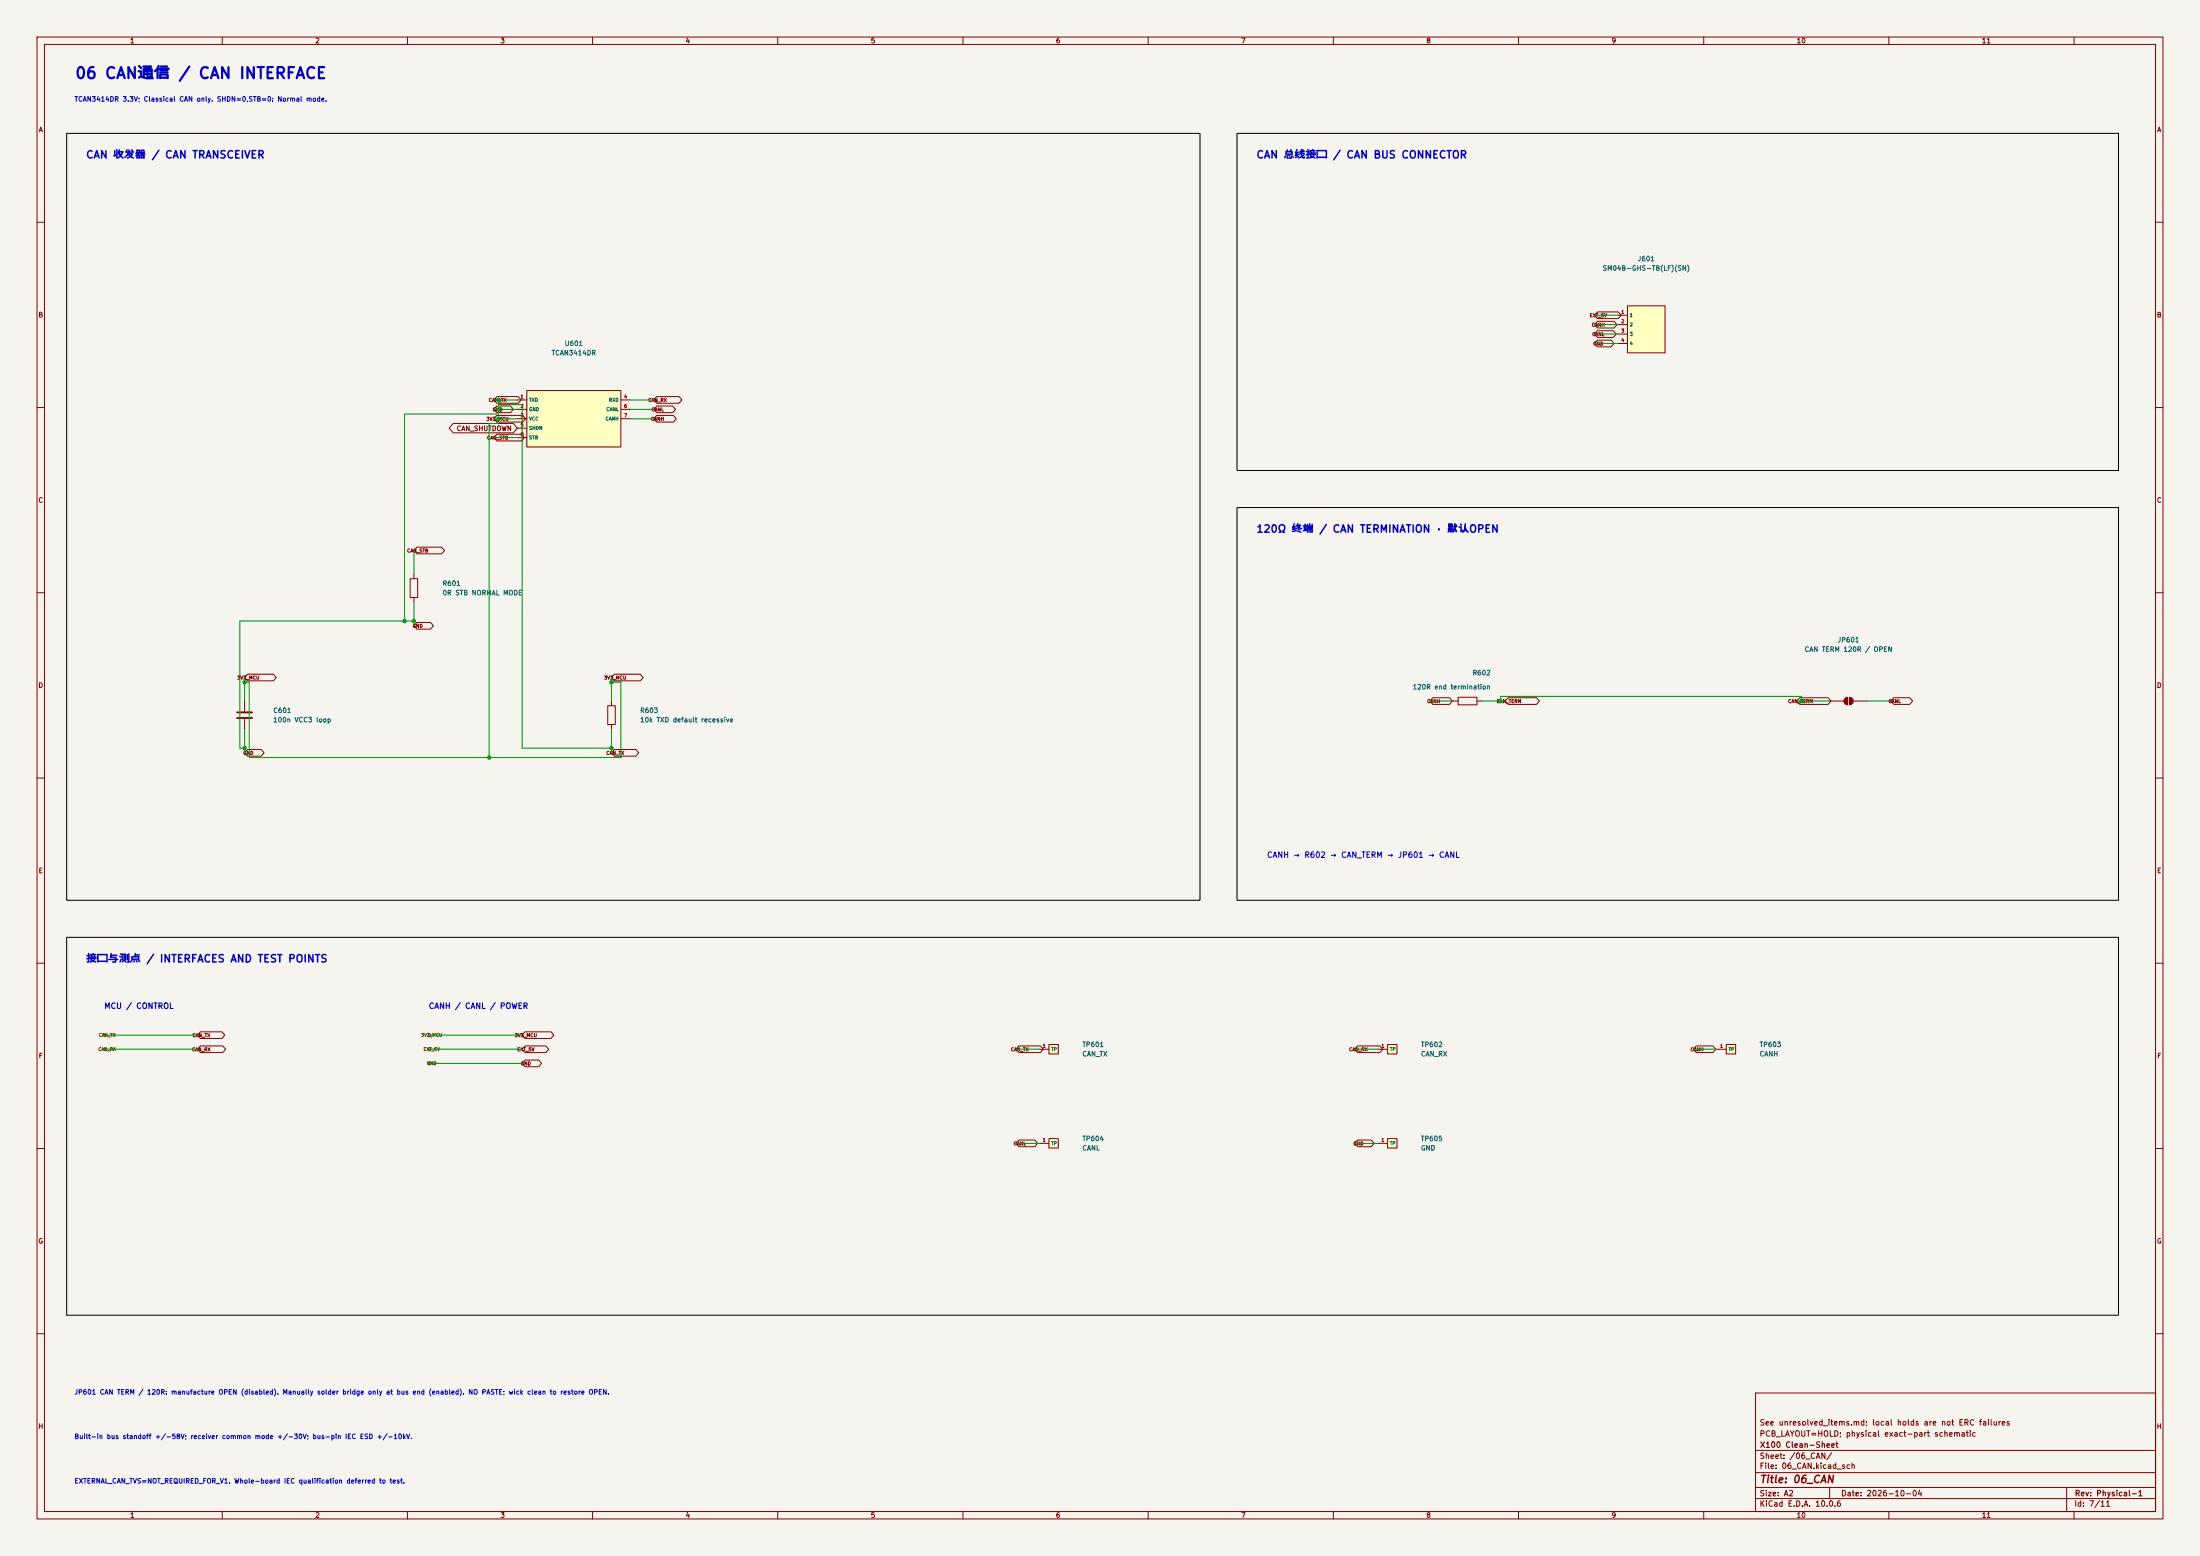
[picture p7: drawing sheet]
(kicad_sch
 (version 20260101)
 (generator eeschema)
 (generator_version "10.0")
 (paper "A2")
 (title_block
  (title "06_CAN")
  (date "2026-10-04")
  (rev "Physical-1")
  (company "X100 Clean-Sheet")
  (comment 1 "PCB_LAYOUT=HOLD; physical exact-part schematic")
  (comment 2 "See unresolved_items.md; local holds are not ERC failures"))
 (lib_symbols
  (symbol "X100_Physical:TCAN3414DR"
   (pin_names
    (offset 0.5)) (exclude_from_sim no) (in_bom yes) (on_board yes)
   (property "Reference" "U" (at 0 9.620000000000001 0) (effects (font (size 0.9 0.9))))
   (property "Value" "TCAN3414DR" (at 0 -9.620000000000001 0) (effects (font (size 0.9 0.9))))
   (property "Footprint" "X100_Physical:TCAN3414_D0008A_SOIC8" (at 0 0 0) (effects (font (size 0.9 0.9)) (hide yes)))
   (property "Datasheet" "https://www.ti.com/lit/ds/symlink/tcan3414.pdf" (at 0 0 0) (effects (font (size 0.9 0.9)) (hide yes)))
   (symbol "TCAN3414DR_0_1"
    (rectangle (start -12.7 7.62) (end 12.7 -7.62) (stroke (width 0.254) (type default)) (fill (type background))))
   (symbol "TCAN3414DR_1_1"
    (pin input line (at -15.239999999999998 5.08 0) (length 2.54) (name "TXD" (effects (font (size 0.9 0.9)))) (number "1" (effects (font (size 0.9 0.9)))))
    (pin power_in line (at -15.239999999999998 2.54 0) (length 2.54) (name "GND" (effects (font (size 0.9 0.9)))) (number "2" (effects (font (size 0.9 0.9)))))
    (pin power_in line (at -15.239999999999998 0.0 0) (length 2.54) (name "VCC" (effects (font (size 0.9 0.9)))) (number "3" (effects (font (size 0.9 0.9)))))
    (pin input line (at -15.239999999999998 -2.54 0) (length 2.54) (name "SHDN" (effects (font (size 0.9 0.9)))) (number "5" (effects (font (size 0.9 0.9)))))
    (pin input line (at -15.239999999999998 -5.079999999999999 0) (length 2.54) (name "STB" (effects (font (size 0.9 0.9)))) (number "8" (effects (font (size 0.9 0.9)))))
    (pin output line (at 15.239999999999998 5.08 180) (length 2.54) (name "RXD" (effects (font (size 0.9 0.9)))) (number "4" (effects (font (size 0.9 0.9)))))
    (pin bidirectional line (at 15.239999999999998 2.54 180) (length 2.54) (name "CANL" (effects (font (size 0.9 0.9)))) (number "6" (effects (font (size 0.9 0.9)))))
    (pin bidirectional line (at 15.239999999999998 0.0 180) (length 2.54) (name "CANH" (effects (font (size 0.9 0.9)))) (number "7" (effects (font (size 0.9 0.9))))))
   (embedded_fonts no))
  (symbol "X100_Physical:R_0"
   (pin_numbers (hide yes))
   (pin_names
    (offset 0))
   (duplicate_pin_numbers_are_jumpers no)
   (property "Reference" "R" (at 2.032 0 90) (show_name no) (do_not_autoplace no) (effects (font (size 1.27 1.27))))
   (property "Value" "RC0805JR-070RL" (at 0 0 90) (show_name no) (do_not_autoplace no) (effects (font (size 1.27 1.27))))
   (property "Footprint" "X100_Physical:Official_Resistor_SMD_R_0805_2012Metric" (at -1.778 0 90) (show_name no) (do_not_autoplace no) (hide yes) (effects (font (size 1.27 1.27))))
   (property "Datasheet" "https://www.yageogroup.com/component-documentation/download/specsheet/RC0805JR-070RL" (at 0 0 0) (show_name no) (do_not_autoplace no) (hide yes) (effects (font (size 1.27 1.27))))
   (property "Description" "YAGEO RC0805JR-070RL; exact 0805" (at 0 0 0) (show_name no) (do_not_autoplace no) (hide yes) (effects (font (size 1.27 1.27))))
   (symbol "R_0_0_1"
    (rectangle (start -1.016 -2.54) (end 1.016 2.54) (stroke (width 0.254) (type default)) (fill (type none))))
   (symbol "R_0_1_1"
    (pin passive line (at 0 3.81 270) (length 1.27) (name "" (effects (font (size 1.27 1.27)))) (number "1" (effects (font (size 1.27 1.27)))))
    (pin passive line (at 0 -3.81 90) (length 1.27) (name "" (effects (font (size 1.27 1.27)))) (number "2" (effects (font (size 1.27 1.27))))))
   (embedded_fonts no) (exclude_from_sim no) (in_bom yes) (on_board yes))
  (symbol "X100_Physical:R_10k"
   (pin_numbers (hide yes))
   (pin_names
    (offset 0))
   (duplicate_pin_numbers_are_jumpers no)
   (property "Reference" "R" (at 2.032 0 90) (show_name no) (do_not_autoplace no) (effects (font (size 1.27 1.27))))
   (property "Value" "RC0805FR-0710KL" (at 0 0 90) (show_name no) (do_not_autoplace no) (effects (font (size 1.27 1.27))))
   (property "Footprint" "X100_Physical:Official_Resistor_SMD_R_0805_2012Metric" (at -1.778 0 90) (show_name no) (do_not_autoplace no) (hide yes) (effects (font (size 1.27 1.27))))
   (property "Datasheet" "https://www.yageogroup.com/component-documentation/download/specsheet/RC0805FR-0710KL" (at 0 0 0) (show_name no) (do_not_autoplace no) (hide yes) (effects (font (size 1.27 1.27))))
   (property "Description" "YAGEO RC0805FR-0710KL; exact 0805" (at 0 0 0) (show_name no) (do_not_autoplace no) (hide yes) (effects (font (size 1.27 1.27))))
   (symbol "R_10k_0_1"
    (rectangle (start -1.016 -2.54) (end 1.016 2.54) (stroke (width 0.254) (type default)) (fill (type none))))
   (symbol "R_10k_1_1"
    (pin passive line (at 0 3.81 270) (length 1.27) (name "" (effects (font (size 1.27 1.27)))) (number "1" (effects (font (size 1.27 1.27)))))
    (pin passive line (at 0 -3.81 90) (length 1.27) (name "" (effects (font (size 1.27 1.27)))) (number "2" (effects (font (size 1.27 1.27))))))
   (embedded_fonts no) (exclude_from_sim no) (in_bom yes) (on_board yes))
  (symbol "X100_Physical:C_100n6"
   (pin_numbers (hide yes))
   (pin_names
    (offset 0.254))
   (duplicate_pin_numbers_are_jumpers no)
   (property "Reference" "C" (at 0.635 2.54 0) (show_name no) (do_not_autoplace no) (effects (font (size 1.27 1.27)) (justify left)))
   (property "Value" "C0603C104K5RACTU" (at 0.635 -2.54 0) (show_name no) (do_not_autoplace no) (effects (font (size 1.27 1.27)) (justify left)))
   (property "Footprint" "X100_Physical:Official_Capacitor_SMD_C_0603_1608Metric" (at 0.9652 -3.81 0) (show_name no) (do_not_autoplace no) (hide yes) (effects (font (size 1.27 1.27))))
   (property "Datasheet" "https://www.yageogroup.com/component-documentation/download/specsheet/C0603C104K5RACTU" (at 0 0 0) (show_name no) (do_not_autoplace no) (hide yes) (effects (font (size 1.27 1.27))))
   (property "Description" "KEMET C0603C104K5RACTU; exact 0603" (at 0 0 0) (show_name no) (do_not_autoplace no) (hide yes) (effects (font (size 1.27 1.27))))
   (symbol "C_100n6_0_1"
    (polyline (pts (xy -2.032 0.762) (xy 2.032 0.762)) (stroke (width 0.508) (type default)) (fill (type none)))
    (polyline (pts (xy -2.032 -0.762) (xy 2.032 -0.762)) (stroke (width 0.508) (type default)) (fill (type none))))
   (symbol "C_100n6_1_1"
    (pin passive line (at 0 3.81 270) (length 2.794) (name "" (effects (font (size 1.27 1.27)))) (number "1" (effects (font (size 1.27 1.27)))))
    (pin passive line (at 0 -3.81 90) (length 2.794) (name "" (effects (font (size 1.27 1.27)))) (number "2" (effects (font (size 1.27 1.27))))))
   (embedded_fonts no) (exclude_from_sim no) (in_bom yes) (on_board yes))
  (symbol "X100_Physical:JST_GH4"
   (pin_names
    (offset 0.5)) (exclude_from_sim no) (in_bom yes) (on_board yes)
   (property "Reference" "J" (at 0 8.35 0) (effects (font (size 0.9 0.9))))
   (property "Value" "SM04B-GHS-TB(LF)(SN)" (at 0 -8.35 0) (effects (font (size 0.9 0.9))))
   (property "Footprint" "X100_Physical:Official_Connector_JST_JST_GH_SM04B-GHS-TB_1x04-1MP_P1.25mm_Horizontal" (at 0 0 0) (effects (font (size 0.9 0.9)) (hide yes)))
   (property "Datasheet" "https://www.jst-mfg.com/product/pdf/eng/eGH.pdf" (at 0 0 0) (effects (font (size 0.9 0.9)) (hide yes)))
   (symbol "JST_GH4_0_1"
    (rectangle (start -5.08 6.35) (end 5.08 -6.35) (stroke (width 0.254) (type default)) (fill (type background))))
   (symbol "JST_GH4_1_1"
    (pin passive line (at -7.62 3.8099999999999996 0) (length 2.54) (name "1" (effects (font (size 0.9 0.9)))) (number "1" (effects (font (size 0.9 0.9)))))
    (pin passive line (at -7.62 1.2699999999999996 0) (length 2.54) (name "2" (effects (font (size 0.9 0.9)))) (number "2" (effects (font (size 0.9 0.9)))))
    (pin passive line (at -7.62 -1.2700000000000005 0) (length 2.54) (name "3" (effects (font (size 0.9 0.9)))) (number "3" (effects (font (size 0.9 0.9)))))
    (pin passive line (at -7.62 -3.8100000000000005 0) (length 2.54) (name "4" (effects (font (size 0.9 0.9)))) (number "4" (effects (font (size 0.9 0.9))))))
   (embedded_fonts no))
  (symbol "X100_Physical:R_120"
   (pin_numbers (hide yes))
   (pin_names
    (offset 0))
   (duplicate_pin_numbers_are_jumpers no)
   (property "Reference" "R" (at 2.032 0 90) (show_name no) (do_not_autoplace no) (effects (font (size 1.27 1.27))))
   (property "Value" "RC0805FR-07120RL" (at 0 0 90) (show_name no) (do_not_autoplace no) (effects (font (size 1.27 1.27))))
   (property "Footprint" "X100_Physical:Official_Resistor_SMD_R_0805_2012Metric" (at -1.778 0 90) (show_name no) (do_not_autoplace no) (hide yes) (effects (font (size 1.27 1.27))))
   (property "Datasheet" "https://www.yageogroup.com/component-documentation/download/specsheet/RC0805FR-07120RL" (at 0 0 0) (show_name no) (do_not_autoplace no) (hide yes) (effects (font (size 1.27 1.27))))
   (property "Description" "YAGEO RC0805FR-07120RL; exact 0805" (at 0 0 0) (show_name no) (do_not_autoplace no) (hide yes) (effects (font (size 1.27 1.27))))
   (symbol "R_120_0_1"
    (rectangle (start -1.016 -2.54) (end 1.016 2.54) (stroke (width 0.254) (type default)) (fill (type none))))
   (symbol "R_120_1_1"
    (pin passive line (at 0 3.81 270) (length 1.27) (name "" (effects (font (size 1.27 1.27)))) (number "1" (effects (font (size 1.27 1.27)))))
    (pin passive line (at 0 -3.81 90) (length 1.27) (name "" (effects (font (size 1.27 1.27)))) (number "2" (effects (font (size 1.27 1.27))))))
   (embedded_fonts no) (exclude_from_sim no) (in_bom yes) (on_board yes))
  (symbol "X100_Physical:Samtec_TSW10207GS"
   (pin_names
    (offset 0.5)) (exclude_from_sim no) (in_bom yes) (on_board yes)
   (property "Reference" "J" (at 0 5.8100000000000005 0) (effects (font (size 0.9 0.9))))
   (property "Value" "TSW-102-07-G-S" (at 0 -5.8100000000000005 0) (effects (font (size 0.9 0.9))))
   (property "Footprint" "X100_Physical:Samtec_TSW10207GS_1x2_P2p54" (at 0 0 0) (effects (font (size 0.9 0.9)) (hide yes)))
   (property "Datasheet" "https://www.samtec.com/products/tsw-102-07-g-s" (at 0 0 0) (effects (font (size 0.9 0.9)) (hide yes)))
   (symbol "Samtec_TSW10207GS_0_1"
    (rectangle (start -5.08 3.81) (end 5.08 -3.81) (stroke (width 0.254) (type default)) (fill (type background))))
   (symbol "Samtec_TSW10207GS_1_1"
    (pin passive line (at -7.62 1.27 0) (length 2.54) (name "1" (effects (font (size 0.9 0.9)))) (number "1" (effects (font (size 0.9 0.9)))))
    (pin passive line (at -7.62 -1.27 0) (length 2.54) (name "2" (effects (font (size 0.9 0.9)))) (number "2" (effects (font (size 0.9 0.9))))))
   (embedded_fonts no))
  (symbol "X100_Physical:TP1p5"
   (pin_names
    (offset 0.5)) (exclude_from_sim no) (in_bom yes) (on_board yes)
   (property "Reference" "J" (at 0 3.27 0) (effects (font (size 0.9 0.9))))
   (property "Value" "TP1p5" (at 0 -3.27 0) (effects (font (size 0.9 0.9))))
   (property "Footprint" "X100_Physical:TP1p5_NoPaste" (at 0 0 0) (effects (font (size 0.9 0.9)) (hide yes)))
   (property "Datasheet" "C/D testpoint policy" (at 0 0 0) (effects (font (size 0.9 0.9)) (hide yes)))
   (symbol "TP1p5_0_1"
    (rectangle (start -1.27 1.27) (end 1.27 -1.27) (stroke (width 0.254) (type default)) (fill (type background))))
   (symbol "TP1p5_1_1"
    (pin passive line (at -3.81 0 0) (length 2.54) (name "TP" (effects (font (size 0.9 0.9)))) (number "1" (effects (font (size 0.9 0.9))))))
   (embedded_fonts no))
  (symbol "X100_Physical:CAN_SolderJumper_Open"
   (pin_numbers (hide yes))
   (pin_names
    (offset 0) (hide yes)) (exclude_from_sim no) (in_bom no) (on_board yes)
   (in_pos_files yes)
   (duplicate_pin_numbers_are_jumpers no)
   (property "Reference" "JP" (at 0 2.032 0) (show_name no) (do_not_autoplace no) (effects (font (size 1.27 1.27))))
   (property "Value" "CAN TERM 120R / OPEN" (at 0 -2.54 0) (show_name no) (do_not_autoplace no) (effects (font (size 1.27 1.27))))
   (property "Footprint" "X100_Physical:CAN_SolderJumper_2_Open_Pad1p0x1p5_NoPaste" (at 0 0 0) (show_name no) (do_not_autoplace no) (hide yes) (effects (font (size 1.27 1.27))))
   (property "Datasheet" "" (at 0 -7.62 0) (show_name no) (do_not_autoplace no) (hide yes) (effects (font (size 1.27 1.27))))
   (property "Description" "Default OPEN: 120 ohm disconnected. Bridge manually only at CAN bus end: termination enabled. Remove solder to restore OPEN. NO SOLDER PASTE; no independent BOM component." (at 0 -5.08 0) (show_name no) (do_not_autoplace no) (hide yes) (effects (font (size 1.27 1.27))))
   (symbol "CAN_SolderJumper_Open_0_1"
    (polyline (pts (xy -0.254 1.016) (xy -0.254 -1.016)) (stroke (width 0.1524) (type default)) (fill (type none)))
    (arc (start -0.254 -1.016) (mid -1.2656 0) (end -0.254 1.016) (stroke (width 0.1524) (type default)) (fill (type outline)))
    (arc (start 0.254 1.016) (mid 1.2656 0) (end 0.254 -1.016) (stroke (width 0.1524) (type default)) (fill (type outline)))
    (polyline (pts (xy 0.254 1.016) (xy 0.254 -1.016)) (stroke (width 0.1524) (type default)) (fill (type none))))
   (symbol "CAN_SolderJumper_Open_1_1"
    (pin passive line (at -5.08 0 0) (length 3.81) (name "A" (effects (font (size 1.27 1.27)))) (number "1" (effects (font (size 1.27 1.27)))))
    (pin passive line (at 5.08 0 180) (length 3.81) (name "B" (effects (font (size 1.27 1.27)))) (number "2" (effects (font (size 1.27 1.27))))))
   (embedded_fonts no)))
 (text "TCAN3414DR 3.3V; Classical CAN only. SHDN=0,STB=0: Normal mode."
  (at 20 27 0)
  (effects (font (size 1.27 1.27)) (justify left)))
 (wire
  (pts (xy 139.7 107.95) (xy 133.35 107.95))
  (stroke (width 0) (type default)))
 (global_label "CAN_TX"
  (shape bidirectional)
  (at 133.35 107.95 180)
  (effects (font (size 0.9 0.9)))
  (property "Intersheetrefs" "${INTERSHEET_REFS}" (at 133.35 107.95 0) (effects (font (size 0.9 0.9)) (hide yes))))
 (wire
  (pts (xy 139.7 110.49) (xy 133.35 110.49))
  (stroke (width 0) (type default)))
 (global_label "GND"
  (shape bidirectional)
  (at 133.35 110.49 180)
  (effects (font (size 0.9 0.9)))
  (property "Intersheetrefs" "${INTERSHEET_REFS}" (at 133.35 110.49 0) (effects (font (size 0.9 0.9)) (hide yes))))
 (wire
  (pts (xy 139.7 113.03) (xy 133.35 113.03))
  (stroke (width 0) (type default)))
 (global_label "3V3_MCU"
  (shape bidirectional)
  (at 133.35 113.03 180)
  (effects (font (size 0.9 0.9)))
  (property "Intersheetrefs" "${INTERSHEET_REFS}" (at 133.35 113.03 0) (effects (font (size 0.9 0.9)) (hide yes))))
 (wire
  (pts (xy 139.7 118.11) (xy 133.35 118.11))
  (stroke (width 0) (type default)))
 (global_label "CAN_STB"
  (shape bidirectional)
  (at 133.35 118.11 180)
  (effects (font (size 0.9 0.9)))
  (property "Intersheetrefs" "${INTERSHEET_REFS}" (at 133.35 118.11 0) (effects (font (size 0.9 0.9)) (hide yes))))
 (wire
  (pts (xy 170.18 107.95) (xy 176.53 107.95))
  (stroke (width 0) (type default)))
 (global_label "CAN_RX"
  (shape bidirectional)
  (at 176.53 107.95 0)
  (effects (font (size 0.9 0.9)))
  (property "Intersheetrefs" "${INTERSHEET_REFS}" (at 176.53 107.95 0) (effects (font (size 0.9 0.9)) (hide yes))))
 (wire
  (pts (xy 170.18 110.49) (xy 176.53 110.49))
  (stroke (width 0) (type default)))
 (global_label "CANL"
  (shape bidirectional)
  (at 176.53 110.49 0)
  (effects (font (size 0.9 0.9)))
  (property "Intersheetrefs" "${INTERSHEET_REFS}" (at 176.53 110.49 0) (effects (font (size 0.9 0.9)) (hide yes))))
 (wire
  (pts (xy 170.18 113.03) (xy 176.53 113.03))
  (stroke (width 0) (type default)))
 (global_label "CANH"
  (shape bidirectional)
  (at 176.53 113.03 0)
  (effects (font (size 0.9 0.9)))
  (property "Intersheetrefs" "${INTERSHEET_REFS}" (at 176.53 113.03 0) (effects (font (size 0.9 0.9)) (hide yes))))
 (symbol
  (lib_id "X100_Physical:TCAN3414DR")
  (at 154.94 113.03 0)
  (unit 1)
  (exclude_from_sim no)
  (in_bom yes)
  (on_board yes)
  (dnp no)
  (property "Reference" "U601" (at 154.94 92.71 0) (effects (font (size 1.27 1.27))))
  (property "Value" "TCAN3414DR" (at 154.94 95.25 0) (effects (font (size 1.27 1.27))))
  (property "Footprint" "X100_Physical:TCAN3414_D0008A_SOIC8" (at 154.94 113.03 0) (effects (font (size 0.9 0.9)) (hide yes)))
  (property "Datasheet" "https://www.ti.com/lit/ds/symlink/tcan3414.pdf" (at 154.94 113.03 0) (effects (font (size 0.9 0.9)) (hide yes)))
  (property "Manufacturer" "Texas Instruments" (at 154.94 113.03 0) (effects (font (size 0.9 0.9)) (hide yes)))
  (property "MPN" "TCAN3414DR" (at 154.94 113.03 0) (effects (font (size 0.9 0.9)) (hide yes)))
  (property "Package" "TI D0008A SOIC-8" (at 154.94 113.03 0) (effects (font (size 0.9 0.9)) (hide yes)))
  (property "Procurement Policy" "EXACT_MPN_FROZEN" (at 154.94 113.03 0) (effects (font (size 0.9 0.9)) (hide yes)))
  (pin "1")
  (pin "2")
  (pin "3")
  (pin "5")
  (pin "8")
  (pin "4")
  (pin "6")
  (pin "7"))
 (wire
  (pts (xy 111.76 154.94) (xy 111.76 148.59))
  (stroke (width 0) (type default)))
 (global_label "CAN_STB"
  (shape bidirectional)
  (at 111.76 148.59 0)
  (effects (font (size 0.9 0.9)))
  (property "Intersheetrefs" "${INTERSHEET_REFS}" (at 111.76 148.59 0) (effects (font (size 0.9 0.9)) (hide yes))))
 (wire
  (pts (xy 111.76 162.56) (xy 111.76 168.91))
  (stroke (width 0) (type default)))
 (global_label "GND"
  (shape bidirectional)
  (at 111.76 168.91 0)
  (effects (font (size 0.9 0.9)))
  (property "Intersheetrefs" "${INTERSHEET_REFS}" (at 111.76 168.91 0) (effects (font (size 0.9 0.9)) (hide yes))))
 (symbol
  (lib_id "X100_Physical:R_0")
  (at 111.76 158.75 0)
  (unit 1)
  (exclude_from_sim no)
  (in_bom yes)
  (on_board yes)
  (dnp no)
  (property "Reference" "R601" (at 119.38 157.48 0) (effects (font (size 1.27 1.27)) (justify left)))
  (property "Value" "0R STB NORMAL MODE" (at 119.38 160.02 0) (effects (font (size 1.27 1.27)) (justify left)))
  (property "Footprint" "X100_Physical:Official_Resistor_SMD_R_0805_2012Metric" (at 111.76 158.75 0) (effects (font (size 0.9 0.9)) (hide yes)))
  (property "Datasheet" "https://www.yageogroup.com/component-documentation/download/specsheet/RC0805JR-070RL" (at 111.76 158.75 0) (effects (font (size 0.9 0.9)) (hide yes)))
  (property "Manufacturer" "YAGEO" (at 111.76 158.75 0) (effects (font (size 0.9 0.9)) (hide yes)))
  (property "MPN" "RC0805JR-070RL" (at 111.76 158.75 0) (effects (font (size 0.9 0.9)) (hide yes)))
  (property "Package" "0805" (at 111.76 158.75 0) (effects (font (size 0.9 0.9)) (hide yes)))
  (property "Procurement Policy" "SPECIFICATION_FROZEN_PREFERRED_BOM" (at 111.76 158.75 0) (effects (font (size 0.9 0.9)) (hide yes)))
  (property "Specification Value" "0 ohm" (at 111.76 158.75 0) (effects (font (size 0.9 0.9)) (hide yes)))
  (property "Tolerance" "jumper" (at 111.76 158.75 0) (effects (font (size 0.9 0.9)) (hide yes)))
  (property "Dielectric" "N/A" (at 111.76 158.75 0) (effects (font (size 0.9 0.9)) (hide yes)))
  (property "Voltage Rating" ">=100V" (at 111.76 158.75 0) (effects (font (size 0.9 0.9)) (hide yes)))
  (property "Power Rating" ">=0.125W" (at 111.76 158.75 0) (effects (font (size 0.9 0.9)) (hide yes)))
  (pin "1")
  (pin "2"))
 (wire
  (pts (xy 165.1 189.23) (xy 165.1 182.88))
  (stroke (width 0) (type default)))
 (global_label "3V3_MCU"
  (shape bidirectional)
  (at 165.1 182.88 0)
  (effects (font (size 0.9 0.9)))
  (property "Intersheetrefs" "${INTERSHEET_REFS}" (at 165.1 182.88 0) (effects (font (size 0.9 0.9)) (hide yes))))
 (wire
  (pts (xy 165.1 196.85) (xy 165.1 203.2))
  (stroke (width 0) (type default)))
 (global_label "CAN_TX"
  (shape bidirectional)
  (at 165.1 203.2 0)
  (effects (font (size 0.9 0.9)))
  (property "Intersheetrefs" "${INTERSHEET_REFS}" (at 165.1 203.2 0) (effects (font (size 0.9 0.9)) (hide yes))))
 (symbol
  (lib_id "X100_Physical:R_10k")
  (at 165.1 193.04 0)
  (unit 1)
  (exclude_from_sim no)
  (in_bom yes)
  (on_board yes)
  (dnp no)
  (property "Reference" "R603" (at 172.72 191.77 0) (effects (font (size 1.27 1.27)) (justify left)))
  (property "Value" "10k TXD default recessive" (at 172.72 194.31 0) (effects (font (size 1.27 1.27)) (justify left)))
  (property "Footprint" "X100_Physical:Official_Resistor_SMD_R_0805_2012Metric" (at 165.1 193.04 0) (effects (font (size 0.9 0.9)) (hide yes)))
  (property "Datasheet" "https://www.yageogroup.com/component-documentation/download/specsheet/RC0805FR-0710KL" (at 165.1 193.04 0) (effects (font (size 0.9 0.9)) (hide yes)))
  (property "Manufacturer" "YAGEO" (at 165.1 193.04 0) (effects (font (size 0.9 0.9)) (hide yes)))
  (property "MPN" "RC0805FR-0710KL" (at 165.1 193.04 0) (effects (font (size 0.9 0.9)) (hide yes)))
  (property "Package" "0805" (at 165.1 193.04 0) (effects (font (size 0.9 0.9)) (hide yes)))
  (property "Procurement Policy" "SPECIFICATION_FROZEN_PREFERRED_BOM" (at 165.1 193.04 0) (effects (font (size 0.9 0.9)) (hide yes)))
  (property "Specification Value" "10k ohm" (at 165.1 193.04 0) (effects (font (size 0.9 0.9)) (hide yes)))
  (property "Tolerance" "1%; TCR<=100ppm/C" (at 165.1 193.04 0) (effects (font (size 0.9 0.9)) (hide yes)))
  (property "Dielectric" "N/A" (at 165.1 193.04 0) (effects (font (size 0.9 0.9)) (hide yes)))
  (property "Voltage Rating" ">=100V" (at 165.1 193.04 0) (effects (font (size 0.9 0.9)) (hide yes)))
  (property "Power Rating" ">=0.125W" (at 165.1 193.04 0) (effects (font (size 0.9 0.9)) (hide yes)))
  (pin "1")
  (pin "2"))
 (wire
  (pts (xy 66.04 189.23) (xy 66.04 182.88))
  (stroke (width 0) (type default)))
 (global_label "3V3_MCU"
  (shape bidirectional)
  (at 66.04 182.88 0)
  (effects (font (size 0.9 0.9)))
  (property "Intersheetrefs" "${INTERSHEET_REFS}" (at 66.04 182.88 0) (effects (font (size 0.9 0.9)) (hide yes))))
 (wire
  (pts (xy 66.04 196.85) (xy 66.04 203.2))
  (stroke (width 0) (type default)))
 (global_label "GND"
  (shape bidirectional)
  (at 66.04 203.2 0)
  (effects (font (size 0.9 0.9)))
  (property "Intersheetrefs" "${INTERSHEET_REFS}" (at 66.04 203.2 0) (effects (font (size 0.9 0.9)) (hide yes))))
 (symbol
  (lib_id "X100_Physical:C_100n6")
  (at 66.04 193.04 0)
  (unit 1)
  (exclude_from_sim no)
  (in_bom yes)
  (on_board yes)
  (dnp no)
  (property "Reference" "C601" (at 73.66 191.77 0) (effects (font (size 1.27 1.27)) (justify left)))
  (property "Value" "100n VCC3 loop" (at 73.66 194.31 0) (effects (font (size 1.27 1.27)) (justify left)))
  (property "Footprint" "X100_Physical:Official_Capacitor_SMD_C_0603_1608Metric" (at 66.04 193.04 0) (effects (font (size 0.9 0.9)) (hide yes)))
  (property "Datasheet" "https://www.yageogroup.com/component-documentation/download/specsheet/C0603C104K5RACTU" (at 66.04 193.04 0) (effects (font (size 0.9 0.9)) (hide yes)))
  (property "Manufacturer" "KEMET" (at 66.04 193.04 0) (effects (font (size 0.9 0.9)) (hide yes)))
  (property "MPN" "C0603C104K5RACTU" (at 66.04 193.04 0) (effects (font (size 0.9 0.9)) (hide yes)))
  (property "Package" "0603" (at 66.04 193.04 0) (effects (font (size 0.9 0.9)) (hide yes)))
  (property "Procurement Policy" "SPECIFICATION_FROZEN_PREFERRED_BOM" (at 66.04 193.04 0) (effects (font (size 0.9 0.9)) (hide yes)))
  (property "Specification Value" "100nF" (at 66.04 193.04 0) (effects (font (size 0.9 0.9)) (hide yes)))
  (property "Tolerance" "10%" (at 66.04 193.04 0) (effects (font (size 0.9 0.9)) (hide yes)))
  (property "Dielectric" "X7R" (at 66.04 193.04 0) (effects (font (size 0.9 0.9)) (hide yes)))
  (property "Voltage Rating" ">=50V" (at 66.04 193.04 0) (effects (font (size 0.9 0.9)) (hide yes)))
  (property "Power Rating" "N/A" (at 66.04 193.04 0) (effects (font (size 0.9 0.9)) (hide yes)))
  (pin "1")
  (pin "2"))
 (wire
  (pts (xy 436.88 85.09) (xy 430.53 85.09))
  (stroke (width 0) (type default)))
 (global_label "EXT_5V"
  (shape bidirectional)
  (at 430.53 85.09 180)
  (effects (font (size 0.9 0.9)))
  (property "Intersheetrefs" "${INTERSHEET_REFS}" (at 430.53 85.09 0) (effects (font (size 0.9 0.9)) (hide yes))))
 (wire
  (pts (xy 436.88 87.63) (xy 430.53 87.63))
  (stroke (width 0) (type default)))
 (global_label "CANH"
  (shape bidirectional)
  (at 430.53 87.63 180)
  (effects (font (size 0.9 0.9)))
  (property "Intersheetrefs" "${INTERSHEET_REFS}" (at 430.53 87.63 0) (effects (font (size 0.9 0.9)) (hide yes))))
 (wire
  (pts (xy 436.88 90.17) (xy 430.53 90.17))
  (stroke (width 0) (type default)))
 (global_label "CANL"
  (shape bidirectional)
  (at 430.53 90.17 180)
  (effects (font (size 0.9 0.9)))
  (property "Intersheetrefs" "${INTERSHEET_REFS}" (at 430.53 90.17 0) (effects (font (size 0.9 0.9)) (hide yes))))
 (wire
  (pts (xy 436.88 92.71) (xy 430.53 92.71))
  (stroke (width 0) (type default)))
 (global_label "GND"
  (shape bidirectional)
  (at 430.53 92.71 180)
  (effects (font (size 0.9 0.9)))
  (property "Intersheetrefs" "${INTERSHEET_REFS}" (at 430.53 92.71 0) (effects (font (size 0.9 0.9)) (hide yes))))
 (symbol
  (lib_id "X100_Physical:JST_GH4")
  (at 444.5 88.9 0)
  (unit 1)
  (exclude_from_sim no)
  (in_bom yes)
  (on_board yes)
  (dnp no)
  (property "Reference" "J601" (at 444.5 69.85 0) (effects (font (size 1.27 1.27))))
  (property "Value" "SM04B-GHS-TB(LF)(SN)" (at 444.5 72.39 0) (effects (font (size 1.27 1.27))))
  (property "Footprint" "X100_Physical:Official_Connector_JST_JST_GH_SM04B-GHS-TB_1x04-1MP_P1.25mm_Horizontal" (at 444.5 88.9 0) (effects (font (size 0.9 0.9)) (hide yes)))
  (property "Datasheet" "https://www.jst-mfg.com/product/pdf/eng/eGH.pdf" (at 444.5 88.9 0) (effects (font (size 0.9 0.9)) (hide yes)))
  (property "Manufacturer" "JST" (at 444.5 88.9 0) (effects (font (size 0.9 0.9)) (hide yes)))
  (property "MPN" "SM04B-GHS-TB(LF)(SN)" (at 444.5 88.9 0) (effects (font (size 0.9 0.9)) (hide yes)))
  (property "Package" "GH1.25 4P side-entry SMT" (at 444.5 88.9 0) (effects (font (size 0.9 0.9)) (hide yes)))
  (property "Procurement Policy" "EXACT_MPN_FROZEN" (at 444.5 88.9 0) (effects (font (size 0.9 0.9)) (hide yes)))
  (pin "1")
  (pin "2")
  (pin "3")
  (pin "4"))
 (wire
  (pts (xy 392.43 189.23) (xy 386.08 189.23))
  (stroke (width 0) (type default)))
 (global_label "CANH"
  (shape bidirectional)
  (at 386.08 189.23 180)
  (effects (font (size 0.9 0.9)))
  (property "Intersheetrefs" "${INTERSHEET_REFS}" (at 386.08 189.23 0) (effects (font (size 0.9 0.9)) (hide yes))))
 (wire
  (pts (xy 400.05 189.23) (xy 406.4 189.23))
  (stroke (width 0) (type default)))
 (global_label "CAN_TERM"
  (shape bidirectional)
  (at 406.4 189.23 0)
  (effects (font (size 0.9 0.9)))
  (property "Intersheetrefs" "${INTERSHEET_REFS}" (at 406.4 189.23 0) (effects (font (size 0.9 0.9)) (hide yes))))
 (symbol
  (lib_id "X100_Physical:R_120")
  (at 396.24 189.23 90)
  (unit 1)
  (exclude_from_sim no)
  (in_bom yes)
  (on_board yes)
  (dnp no)
  (property "Reference" "R602" (at 402.59 181.61 90) (effects (font (size 1.27 1.27)) (justify left)))
  (property "Value" "120R end termination" (at 402.59 185.42 90) (effects (font (size 1.27 1.27)) (justify left)))
  (property "Footprint" "X100_Physical:Official_Resistor_SMD_R_0805_2012Metric" (at 396.24 189.23 0) (effects (font (size 0.9 0.9)) (hide yes)))
  (property "Datasheet" "https://www.yageogroup.com/component-documentation/download/specsheet/RC0805FR-07120RL" (at 396.24 189.23 0) (effects (font (size 0.9 0.9)) (hide yes)))
  (property "Manufacturer" "YAGEO" (at 396.24 189.23 0) (effects (font (size 0.9 0.9)) (hide yes)))
  (property "MPN" "RC0805FR-07120RL" (at 396.24 189.23 0) (effects (font (size 0.9 0.9)) (hide yes)))
  (property "Package" "0805" (at 396.24 189.23 0) (effects (font (size 0.9 0.9)) (hide yes)))
  (property "Procurement Policy" "SPECIFICATION_FROZEN_PREFERRED_BOM" (at 396.24 189.23 0) (effects (font (size 0.9 0.9)) (hide yes)))
  (property "Specification Value" "120 ohm" (at 396.24 189.23 0) (effects (font (size 0.9 0.9)) (hide yes)))
  (property "Tolerance" "1%; TCR<=100ppm/C" (at 396.24 189.23 0) (effects (font (size 0.9 0.9)) (hide yes)))
  (property "Dielectric" "N/A" (at 396.24 189.23 0) (effects (font (size 0.9 0.9)) (hide yes)))
  (property "Voltage Rating" ">=100V" (at 396.24 189.23 0) (effects (font (size 0.9 0.9)) (hide yes)))
  (property "Power Rating" ">=0.125W" (at 396.24 189.23 0) (effects (font (size 0.9 0.9)) (hide yes)))
  (pin "1")
  (pin "2"))
 (global_label "CAN_TERM"
  (shape bidirectional)
  (at 485.14 189.23 180)
  (effects (font (size 0.9 0.9)))
  (property "Intersheetrefs" "${INTERSHEET_REFS}" (at 485.14 189.23 0) (effects (font (size 0.9 0.9)) (hide yes))))
 (global_label "CANL"
  (shape bidirectional)
  (at 510.54 189.23 0)
  (effects (font (size 0.9 0.9)))
  (property "Intersheetrefs" "${INTERSHEET_REFS}" (at 510.54 189.23 0) (effects (font (size 0.9 0.9)) (hide yes))))
 (symbol
  (lib_id "X100_Physical:CAN_SolderJumper_Open")
  (at 499.11 189.23 0)
  (unit 1)
  (exclude_from_sim no)
  (in_bom no)
  (on_board yes)
  (dnp no)
  (property "Reference" "JP601" (at 499.11 172.72 0) (effects (font (size 1.27 1.27))))
  (property "Value" "CAN TERM 120R / OPEN" (at 499.11 175.26 0) (effects (font (size 1.27 1.27))))
  (property "Footprint" "X100_Physical:CAN_SolderJumper_2_Open_Pad1p0x1p5_NoPaste" (at 499.11 189.23 0) (effects (font (size 0.9 0.9)) (hide yes)))
  (property "Datasheet" "" (at 499.11 189.23 0) (effects (font (size 0.9 0.9)) (hide yes)))
  (property "Description" "Default OPEN: 120 ohm disconnected. Bridge manually only at CAN bus end: termination enabled. Remove solder to restore OPEN. NO SOLDER PASTE; no independent BOM component." (at 173.99 19.05 0) (effects (font (size 0.9 0.9)) (hide yes)))
  (property "Manufacturing Default" "OPEN" (at 173.99 19.05 0) (effects (font (size 0.9 0.9)) (hide yes)))
  (property "Assembly Instruction" "NO PASTE; manually bridge only at CAN bus end; wick clean to disable" (at 173.99 19.05 0) (effects (font (size 0.9 0.9)) (hide yes)))
  (pin "1")
  (pin "2"))
 (text "JP601 CAN TERM / 120R: manufacture OPEN (disabled). Manually solder bridge only at bus end (enabled). NO PASTE; wick clean to restore OPEN."
  (at 20 376 0)
  (effects (font (size 1.27 1.27)) (justify left)))
 (text "Built-in bus standoff +/-58V; receiver common mode +/-30V; bus-pin IEC ESD +/-10kV."
  (at 20 388 0)
  (effects (font (size 1.27 1.27)) (justify left)))
 (text "EXTERNAL_CAN_TVS=NOT_REQUIRED_FOR_V1. Whole-board IEC qualification deferred to test."
  (at 20 400 0)
  (effects (font (size 1.27 1.27)) (justify left)))
 (wire
  (pts (xy 280.67 283.21) (xy 274.32 283.21))
  (stroke (width 0) (type default)))
 (global_label "CAN_TX"
  (shape bidirectional)
  (at 274.32 283.21 180)
  (effects (font (size 0.9 0.9)))
  (property "Intersheetrefs" "${INTERSHEET_REFS}" (at 274.32 283.21 0) (effects (font (size 0.9 0.9)) (hide yes))))
 (symbol
  (lib_id "X100_Physical:TP1p5")
  (at 284.48 283.21 0)
  (unit 1)
  (exclude_from_sim no)
  (in_bom yes)
  (on_board yes)
  (dnp no)
  (property "Reference" "TP601" (at 292.1 281.94 0) (effects (font (size 1.27 1.27)) (justify left)))
  (property "Value" "CAN_TX" (at 292.1 284.48 0) (effects (font (size 1.27 1.27)) (justify left)))
  (property "Footprint" "X100_Physical:TP0p6_Inline_NoPaste" (at 284.48 283.21 0) (effects (font (size 0.9 0.9)) (hide yes)))
  (property "Datasheet" "C/D testpoint policy" (at 284.48 283.21 0) (effects (font (size 0.9 0.9)) (hide yes)))
  (property "Manufacturer" "X100 PCB feature" (at 284.48 283.21 0) (effects (font (size 0.9 0.9)) (hide yes)))
  (property "MPN" "PCB_TESTPAD_0P6_NO_PASTE" (at 284.48 283.21 0) (effects (font (size 0.9 0.9)) (hide yes)))
  (property "Package" "PCB feature: 0.6mm exposed round test land; no paste" (at 284.48 283.21 0) (effects (font (size 0.9 0.9)) (hide yes)))
  (property "Procurement Policy" "EXACT_MPN_FROZEN" (at 284.48 283.21 0) (effects (font (size 0.9 0.9)) (hide yes)))
  (property "Layout Note" "Stage4 candidate: 0.6mm land retains 0.5mm probe envelope; fine-tip probing; all net access preserved" (at 284.48 283.21 0) (effects (font (size 1.27 1.27)) (hide yes)))
  (pin "1"))
 (wire
  (pts (xy 372.11 283.21) (xy 365.76 283.21))
  (stroke (width 0) (type default)))
 (global_label "CAN_RX"
  (shape bidirectional)
  (at 365.76 283.21 180)
  (effects (font (size 0.9 0.9)))
  (property "Intersheetrefs" "${INTERSHEET_REFS}" (at 365.76 283.21 0) (effects (font (size 0.9 0.9)) (hide yes))))
 (symbol
  (lib_id "X100_Physical:TP1p5")
  (at 375.92 283.21 0)
  (unit 1)
  (exclude_from_sim no)
  (in_bom yes)
  (on_board yes)
  (dnp no)
  (property "Reference" "TP602" (at 383.54 281.94 0) (effects (font (size 1.27 1.27)) (justify left)))
  (property "Value" "CAN_RX" (at 383.54 284.48 0) (effects (font (size 1.27 1.27)) (justify left)))
  (property "Footprint" "X100_Physical:TP0p6_Inline_NoPaste" (at 375.92 283.21 0) (effects (font (size 0.9 0.9)) (hide yes)))
  (property "Datasheet" "C/D testpoint policy" (at 375.92 283.21 0) (effects (font (size 0.9 0.9)) (hide yes)))
  (property "Manufacturer" "X100 PCB feature" (at 375.92 283.21 0) (effects (font (size 0.9 0.9)) (hide yes)))
  (property "MPN" "PCB_TESTPAD_0P6_NO_PASTE" (at 375.92 283.21 0) (effects (font (size 0.9 0.9)) (hide yes)))
  (property "Package" "PCB feature: 0.6mm exposed round test land; no paste" (at 375.92 283.21 0) (effects (font (size 0.9 0.9)) (hide yes)))
  (property "Procurement Policy" "EXACT_MPN_FROZEN" (at 375.92 283.21 0) (effects (font (size 0.9 0.9)) (hide yes)))
  (property "Layout Note" "Stage4 candidate: 0.6mm land retains 0.5mm probe envelope; fine-tip probing; all net access preserved" (at 375.92 283.21 0) (effects (font (size 1.27 1.27)) (hide yes)))
  (pin "1"))
 (wire
  (pts (xy 463.55 283.21) (xy 457.2 283.21))
  (stroke (width 0) (type default)))
 (global_label "CANH"
  (shape bidirectional)
  (at 457.2 283.21 180)
  (effects (font (size 0.9 0.9)))
  (property "Intersheetrefs" "${INTERSHEET_REFS}" (at 457.2 283.21 0) (effects (font (size 0.9 0.9)) (hide yes))))
 (symbol
  (lib_id "X100_Physical:TP1p5")
  (at 467.36 283.21 0)
  (unit 1)
  (exclude_from_sim no)
  (in_bom yes)
  (on_board yes)
  (dnp no)
  (property "Reference" "TP603" (at 474.98 281.94 0) (effects (font (size 1.27 1.27)) (justify left)))
  (property "Value" "CANH" (at 474.98 284.48 0) (effects (font (size 1.27 1.27)) (justify left)))
  (property "Footprint" "X100_Physical:TP0p6_Inline_NoPaste" (at 467.36 283.21 0) (effects (font (size 0.9 0.9)) (hide yes)))
  (property "Datasheet" "C/D testpoint policy" (at 467.36 283.21 0) (effects (font (size 0.9 0.9)) (hide yes)))
  (property "Manufacturer" "X100 PCB feature" (at 467.36 283.21 0) (effects (font (size 0.9 0.9)) (hide yes)))
  (property "MPN" "PCB_TESTPAD_0P6_NO_PASTE" (at 467.36 283.21 0) (effects (font (size 0.9 0.9)) (hide yes)))
  (property "Package" "PCB feature: 0.6mm exposed round test land; no paste" (at 467.36 283.21 0) (effects (font (size 0.9 0.9)) (hide yes)))
  (property "Procurement Policy" "EXACT_MPN_FROZEN" (at 467.36 283.21 0) (effects (font (size 0.9 0.9)) (hide yes)))
  (property "Layout Note" "Stage4 candidate: 0.6mm land retains 0.5mm probe envelope; fine-tip probing; all net access preserved" (at 467.36 283.21 0) (effects (font (size 1.27 1.27)) (hide yes)))
  (pin "1"))
 (wire
  (pts (xy 280.67 308.61) (xy 274.32 308.61))
  (stroke (width 0) (type default)))
 (global_label "CANL"
  (shape bidirectional)
  (at 274.32 308.61 180)
  (effects (font (size 0.9 0.9)))
  (property "Intersheetrefs" "${INTERSHEET_REFS}" (at 274.32 308.61 0) (effects (font (size 0.9 0.9)) (hide yes))))
 (symbol
  (lib_id "X100_Physical:TP1p5")
  (at 284.48 308.61 0)
  (unit 1)
  (exclude_from_sim no)
  (in_bom yes)
  (on_board yes)
  (dnp no)
  (property "Reference" "TP604" (at 292.1 307.34 0) (effects (font (size 1.27 1.27)) (justify left)))
  (property "Value" "CANL" (at 292.1 309.88 0) (effects (font (size 1.27 1.27)) (justify left)))
  (property "Footprint" "X100_Physical:TP0p6_Inline_NoPaste" (at 284.48 308.61 0) (effects (font (size 0.9 0.9)) (hide yes)))
  (property "Datasheet" "C/D testpoint policy" (at 284.48 308.61 0) (effects (font (size 0.9 0.9)) (hide yes)))
  (property "Manufacturer" "X100 PCB feature" (at 284.48 308.61 0) (effects (font (size 0.9 0.9)) (hide yes)))
  (property "MPN" "PCB_TESTPAD_0P6_NO_PASTE" (at 284.48 308.61 0) (effects (font (size 0.9 0.9)) (hide yes)))
  (property "Package" "PCB feature: 0.6mm exposed round test land; no paste" (at 284.48 308.61 0) (effects (font (size 0.9 0.9)) (hide yes)))
  (property "Procurement Policy" "EXACT_MPN_FROZEN" (at 284.48 308.61 0) (effects (font (size 0.9 0.9)) (hide yes)))
  (property "Layout Note" "Stage4 candidate: 0.6mm land retains 0.5mm probe envelope; fine-tip probing; all net access preserved" (at 284.48 308.61 0) (effects (font (size 1.27 1.27)) (hide yes)))
  (pin "1"))
 (wire
  (pts (xy 372.11 308.61) (xy 365.76 308.61))
  (stroke (width 0) (type default)))
 (global_label "GND"
  (shape bidirectional)
  (at 365.76 308.61 180)
  (effects (font (size 0.9 0.9)))
  (property "Intersheetrefs" "${INTERSHEET_REFS}" (at 365.76 308.61 0) (effects (font (size 0.9 0.9)) (hide yes))))
 (symbol
  (lib_id "X100_Physical:TP1p5")
  (at 375.92 308.61 0)
  (unit 1)
  (exclude_from_sim no)
  (in_bom yes)
  (on_board yes)
  (dnp no)
  (property "Reference" "TP605" (at 383.54 307.34 0) (effects (font (size 1.27 1.27)) (justify left)))
  (property "Value" "GND" (at 383.54 309.88 0) (effects (font (size 1.27 1.27)) (justify left)))
  (property "Footprint" "X100_Physical:TP0p6_Inline_NoPaste" (at 375.92 308.61 0) (effects (font (size 0.9 0.9)) (hide yes)))
  (property "Datasheet" "C/D testpoint policy" (at 375.92 308.61 0) (effects (font (size 0.9 0.9)) (hide yes)))
  (property "Manufacturer" "X100 PCB feature" (at 375.92 308.61 0) (effects (font (size 0.9 0.9)) (hide yes)))
  (property "MPN" "PCB_TESTPAD_0P6_NO_PASTE" (at 375.92 308.61 0) (effects (font (size 0.9 0.9)) (hide yes)))
  (property "Package" "PCB feature: 0.6mm exposed round test land; no paste" (at 375.92 308.61 0) (effects (font (size 0.9 0.9)) (hide yes)))
  (property "Procurement Policy" "EXACT_MPN_FROZEN" (at 375.92 308.61 0) (effects (font (size 0.9 0.9)) (hide yes)))
  (property "Layout Note" "Stage4 candidate: 0.6mm land retains 0.5mm probe envelope; fine-tip probing; all net access preserved" (at 375.92 308.61 0) (effects (font (size 1.27 1.27)) (hide yes)))
  (pin "1"))
 (hierarchical_label "3V3_MCU"
  (shape bidirectional)
  (at 115.57 279.4 0)
  (effects (font (size 0.85 0.85))))
 (wire
  (pts (xy 115.57 279.4) (xy 140.97 279.4))
  (stroke (width 0) (type default)))
 (global_label "3V3_MCU"
  (shape bidirectional)
  (at 140.97 279.4 0)
  (effects (font (size 0.9 0.9)))
  (property "Intersheetrefs" "${INTERSHEET_REFS}" (at 140.97 279.4 0) (effects (font (size 0.9 0.9)) (hide yes))))
 (hierarchical_label "EXT_5V"
  (shape bidirectional)
  (at 115.57 283.21 0)
  (effects (font (size 0.85 0.85))))
 (wire
  (pts (xy 115.57 283.21) (xy 140.97 283.21))
  (stroke (width 0) (type default)))
 (global_label "EXT_5V"
  (shape bidirectional)
  (at 140.97 283.21 0)
  (effects (font (size 0.9 0.9)))
  (property "Intersheetrefs" "${INTERSHEET_REFS}" (at 140.97 283.21 0) (effects (font (size 0.9 0.9)) (hide yes))))
 (hierarchical_label "GND"
  (shape bidirectional)
  (at 115.57 287.02 0)
  (effects (font (size 0.85 0.85))))
 (wire
  (pts (xy 115.57 287.02) (xy 140.97 287.02))
  (stroke (width 0) (type default)))
 (global_label "GND"
  (shape bidirectional)
  (at 140.97 287.02 0)
  (effects (font (size 0.9 0.9)))
  (property "Intersheetrefs" "${INTERSHEET_REFS}" (at 140.97 287.02 0) (effects (font (size 0.9 0.9)) (hide yes))))
 (hierarchical_label "CAN_TX"
  (shape bidirectional)
  (at 27.94 279.4 0)
  (effects (font (size 0.85 0.85))))
 (wire
  (pts (xy 27.94 279.4) (xy 53.34 279.4))
  (stroke (width 0) (type default)))
 (global_label "CAN_TX"
  (shape bidirectional)
  (at 53.34 279.4 0)
  (effects (font (size 0.9 0.9)))
  (property "Intersheetrefs" "${INTERSHEET_REFS}" (at 53.34 279.4 0) (effects (font (size 0.9 0.9)) (hide yes))))
 (hierarchical_label "CAN_RX"
  (shape bidirectional)
  (at 27.94 283.21 0)
  (effects (font (size 0.85 0.85))))
 (wire
  (pts (xy 27.94 283.21) (xy 53.34 283.21))
  (stroke (width 0) (type default)))
 (global_label "CAN_RX"
  (shape bidirectional)
  (at 53.34 283.21 0)
  (effects (font (size 0.9 0.9)))
  (property "Intersheetrefs" "${INTERSHEET_REFS}" (at 53.34 283.21 0) (effects (font (size 0.9 0.9)) (hide yes))))
 (embedded_fonts no)
 (wire
  (pts (xy 485.14 189.23) (xy 494.03 189.23))
  (stroke (width 0) (type default)))
 (wire
  (pts (xy 504.19 189.23) (xy 510.54 189.23))
  (stroke (width 0) (type default)))
 (text "06 CAN通信 / CAN INTERFACE"
  (at 20 20 0)
  (effects (font (size 3 3)
    (bold yes)) (justify left)))
 (rectangle
  (start 18 36)
  (end 324 243)
  (stroke (width 0.25) (type default) (color 0 0 0 1))
  (fill (type none)))
 (text "CAN 收发器 / CAN TRANSCEIVER"
  (at 23 42 0)
  (effects (font (size 2 2)
    (bold yes)) (justify left)))
 (rectangle
  (start 334 36)
  (end 572 127)
  (stroke (width 0.25) (type default) (color 0 0 0 1))
  (fill (type none)))
 (text "CAN 总线接口 / CAN BUS CONNECTOR"
  (at 339 42 0)
  (effects (font (size 2 2)
    (bold yes)) (justify left)))
 (rectangle
  (start 334 137)
  (end 572 243)
  (stroke (width 0.25) (type default) (color 0 0 0 1))
  (fill (type none)))
 (text "120Ω 终端 / CAN TERMINATION · 默认OPEN"
  (at 339 143 0)
  (effects (font (size 2 2)
    (bold yes)) (justify left)))
 (text "CANH → R602 → CAN_TERM → JP601 → CANL"
  (at 342 231 0)
  (effects (font (size 1.5 1.5)) (justify left)))
 (rectangle
  (start 18 253)
  (end 572 355)
  (stroke (width 0.25) (type default) (color 0 0 0 1))
  (fill (type none)))
 (text "接口与测点 / INTERFACES AND TEST POINTS"
  (at 23 259 0)
  (effects (font (size 2 2)
    (bold yes)) (justify left)))
 (text "MCU / CONTROL"
  (at 27.94 271.78 0)
  (effects (font (size 1.5 1.5)
    (bold yes)) (justify left)))
 (text "CANH / CANL / POWER"
  (at 115.57 271.78 0)
  (effects (font (size 1.5 1.5)
    (bold yes)) (justify left)))
 (junction
  (at 66.04 201.93)
  (diameter 0)
  (color 0 0 0 0))
 (junction
  (at 486.41 189.23)
  (diameter 0)
  (color 0 0 0 0))
 (junction
  (at 405.13 189.23)
  (diameter 0)
  (color 0 0 0 0))
 (junction
  (at 132.08 204.47)
  (diameter 0)
  (color 0 0 0 0))
 (junction
  (at 134.62 110.49)
  (diameter 0)
  (color 0 0 0 0))
 (junction
  (at 165.1 184.15)
  (diameter 0)
  (color 0 0 0 0))
 (junction
  (at 165.1 201.93)
  (diameter 0)
  (color 0 0 0 0))
 (junction
  (at 134.62 113.03)
  (diameter 0)
  (color 0 0 0 0))
 (junction
  (at 109.22 167.64)
  (diameter 0)
  (color 0 0 0 0))
 (junction
  (at 111.76 167.64)
  (diameter 0)
  (color 0 0 0 0))
 (junction
  (at 134.62 107.95)
  (diameter 0)
  (color 0 0 0 0))
 (junction
  (at 66.04 184.15)
  (diameter 0)
  (color 0 0 0 0))
 (wire
  (pts (xy 64.77 201.93) (xy 66.04 201.93))
  (stroke (width 0) (type default)))
 (wire
  (pts (xy 132.08 114.3) (xy 132.08 204.47))
  (stroke (width 0) (type default)))
 (wire
  (pts (xy 140.97 109.22) (xy 140.97 201.93))
  (stroke (width 0) (type default)))
 (wire
  (pts (xy 140.97 201.93) (xy 165.1 201.93))
  (stroke (width 0) (type default)))
 (wire
  (pts (xy 64.77 167.64) (xy 109.22 167.64))
  (stroke (width 0) (type default)))
 (wire
  (pts (xy 109.22 111.76) (xy 109.22 167.64))
  (stroke (width 0) (type default)))
 (wire
  (pts (xy 167.64 184.15) (xy 167.64 204.47))
  (stroke (width 0) (type default)))
 (wire
  (pts (xy 67.31 204.47) (xy 132.08 204.47))
  (stroke (width 0) (type default)))
 (wire
  (pts (xy 405.13 187.96) (xy 486.41 187.96))
  (stroke (width 0) (type default)))
 (wire
  (pts (xy 132.08 204.47) (xy 167.64 204.47))
  (stroke (width 0) (type default)))
 (wire
  (pts (xy 64.77 167.64) (xy 64.77 201.93))
  (stroke (width 0) (type default)))
 (wire
  (pts (xy 486.41 187.96) (xy 486.41 189.23))
  (stroke (width 0) (type default)))
 (wire
  (pts (xy 405.13 187.96) (xy 405.13 189.23))
  (stroke (width 0) (type default)))
 (wire
  (pts (xy 109.22 111.76) (xy 134.62 111.76))
  (stroke (width 0) (type default)))
 (wire
  (pts (xy 67.31 184.15) (xy 67.31 204.47))
  (stroke (width 0) (type default)))
 (wire
  (pts (xy 165.1 184.15) (xy 167.64 184.15))
  (stroke (width 0) (type default)))
 (wire
  (pts (xy 134.62 113.03) (xy 134.62 114.3))
  (stroke (width 0) (type default)))
 (wire
  (pts (xy 134.62 109.22) (xy 140.97 109.22))
  (stroke (width 0) (type default)))
 (wire
  (pts (xy 132.08 114.3) (xy 134.62 114.3))
  (stroke (width 0) (type default)))
 (wire
  (pts (xy 109.22 167.64) (xy 111.76 167.64))
  (stroke (width 0) (type default)))
 (wire
  (pts (xy 134.62 107.95) (xy 134.62 109.22))
  (stroke (width 0) (type default)))
 (wire
  (pts (xy 66.04 184.15) (xy 67.31 184.15))
  (stroke (width 0) (type default)))
 (wire
  (pts (xy 134.62 110.49) (xy 134.62 111.76))
  (stroke (width 0) (type default)))
 (global_label "CAN_SHUTDOWN"
  (at 139.7 115.57000000000001 180)
  (effects (font (size 1.27 1.27)) (justify right))))
